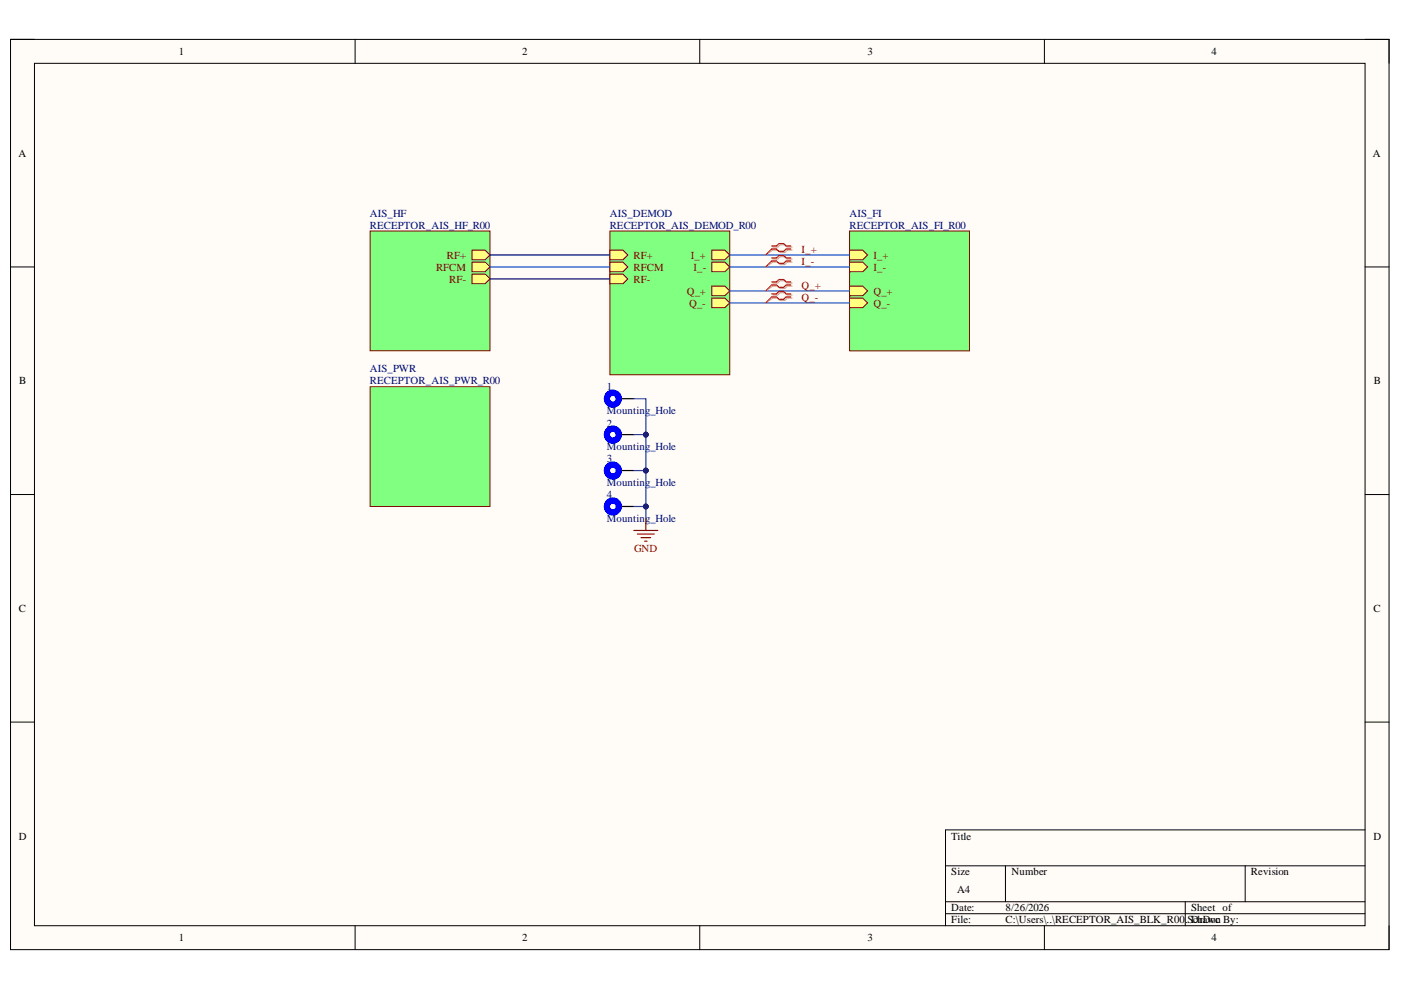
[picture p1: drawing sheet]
<svg xmlns="http://www.w3.org/2000/svg" width="297mm" height="210mm" viewBox="0 0 297 210" stroke-linecap="round" stroke-linejoin="round" font-family="sans-serif">
<path d="M2.2 8.4h292.3v192.9h-292.3z" fill-rule="evenodd" fill="#fffcf8"/>
<path d="M2.2 8.4h292.3v192.9h-292.3z" fill="none" stroke="#000" stroke-width=".21"/>
<path d="M7.3 13.4h282.1v182.9h-282.1z" fill-rule="evenodd" fill="#fffcf8"/>
<g fill="none" stroke="#000" stroke-width=".21">
<path d="M2.2 8.3h5.1M7.3 13.4h282.1v182.9h-282.1zM75.3 8.3v5.1M148.4 8.3v5.1M221.4 8.4v5M289.4 8.4h5.1v5M2.2 56.6h5.1M289.4 56.6h5.1M2.2 104.9h5.1M289.4 104.9h5.1M2.2 153.1h5.1M289.4 153.1h5.1"/>
<path d="M289.4 176h-88.9v20.3M75.3 196.3v5M148.4 196.3v5M200.5 183.6h88.9M200.5 191.2h88.9M200.5 193.7h88.9M213.2 183.6v7.6M221.4 196.3v5M251.3 191.2v5.1M264 183.6v7.6M294.5 196.3v5"/>
</g>
<path d="M78.5 49h25.4v25.4h-25.4z" fill-rule="evenodd" fill="#80ff80"/>
<path d="M78.5 49h25.4v25.4h-25.4z" fill="none" stroke="#800000" stroke-width=".21"/>
<path d="M100.1 53h2.8l1 1.1-1 1h-2.8z" fill-rule="evenodd" fill="#ffff80"/>
<path d="M100.1 53h2.8l1 1.1-1 1h-2.8z" fill="none" stroke="#800000" stroke-width=".21"/>
<path d="M100.1 58.1h2.8l1 1-1 1.1h-2.8z" fill-rule="evenodd" fill="#ffff80"/>
<path d="M100.1 58.1h2.8l1 1-1 1.1h-2.8z" fill="none" stroke="#800000" stroke-width=".21"/>
<path d="M100.1 55.6h2.8l1 1-1 1h-2.8z" fill-rule="evenodd" fill="#ffff80"/>
<path d="M100.1 55.6h2.8l1 1-1 1h-2.8z" fill="none" stroke="#800000" stroke-width=".21"/>
<path d="M129.3 49h25.4v30.5h-25.4z" fill-rule="evenodd" fill="#80ff80"/>
<path d="M129.3 49h25.4v30.5h-25.4z" fill="none" stroke="#800000" stroke-width=".21"/>
<path d="M129.3 58.1h2.8l1 1-1 1.1h-2.8z" fill-rule="evenodd" fill="#ffff80"/>
<path d="M129.3 58.1h2.8l1 1-1 1.1h-2.8z" fill="none" stroke="#800000" stroke-width=".21"/>
<path d="M129.3 53h2.8l1 1.1-1 1h-2.8z" fill-rule="evenodd" fill="#ffff80"/>
<path d="M129.3 53h2.8l1 1.1-1 1h-2.8z" fill="none" stroke="#800000" stroke-width=".21"/>
<path d="M150.9 60.7h2.8l1 1-1 1h-2.8z" fill-rule="evenodd" fill="#ffff80"/>
<path d="M150.9 60.7h2.8l1 1-1 1h-2.8z" fill="none" stroke="#800000" stroke-width=".21"/>
<path d="M150.9 63.2h2.8l1 1-1 1h-2.8z" fill-rule="evenodd" fill="#ffff80"/>
<path d="M150.9 63.2h2.8l1 1-1 1h-2.8z" fill="none" stroke="#800000" stroke-width=".21"/>
<path d="M129.3 55.6h2.8l1 1-1 1h-2.8z" fill-rule="evenodd" fill="#ffff80"/>
<path d="M129.3 55.6h2.8l1 1-1 1h-2.8z" fill="none" stroke="#800000" stroke-width=".21"/>
<path d="M150.9 55.6h2.8l1 1-1 1h-2.8z" fill-rule="evenodd" fill="#ffff80"/>
<path d="M150.9 55.6h2.8l1 1-1 1h-2.8z" fill="none" stroke="#800000" stroke-width=".21"/>
<path d="M150.9 53h2.8l1 1.1-1 1h-2.8z" fill-rule="evenodd" fill="#ffff80"/>
<path d="M150.9 53h2.8l1 1.1-1 1h-2.8z" fill="none" stroke="#800000" stroke-width=".21"/>
<path d="M103.9 54.1h25.4M103.9 59.1h25.4" fill="none" stroke="#000080" stroke-width=".25"/>
<path d="M180.1 49h25.5v25.4h-25.5z" fill-rule="evenodd" fill="#80ff80"/>
<path d="M180.1 49h25.5v25.4h-25.5z" fill="none" stroke="#800000" stroke-width=".21"/>
<path d="M180.1 53h2.8l1 1.1-1 1h-2.8z" fill-rule="evenodd" fill="#ffff80"/>
<path d="M180.1 53h2.8l1 1.1-1 1h-2.8z" fill="none" stroke="#800000" stroke-width=".21"/>
<path d="M180.1 55.6h2.8l1 1-1 1h-2.8z" fill-rule="evenodd" fill="#ffff80"/>
<path d="M180.1 55.6h2.8l1 1-1 1h-2.8z" fill="none" stroke="#800000" stroke-width=".21"/>
<path d="M180.1 60.7h2.8l1 1-1 1h-2.8z" fill-rule="evenodd" fill="#ffff80"/>
<path d="M180.1 60.7h2.8l1 1-1 1h-2.8z" fill="none" stroke="#800000" stroke-width=".21"/>
<path d="M180.1 63.2h2.8l1 1-1 1h-2.8z" fill-rule="evenodd" fill="#ffff80"/>
<path d="M180.1 63.2h2.8l1 1-1 1h-2.8z" fill="none" stroke="#800000" stroke-width=".21"/>
<path d="M78.5 82h25.4v25.4h-25.4z" fill-rule="evenodd" fill="#80ff80"/>
<path d="M78.5 82h25.4v25.4h-25.4z" fill="none" stroke="#800000" stroke-width=".21"/>
<path d="M103.9 56.6h25.4M154.7 56.6h25.4M154.7 54.1h25.4M154.7 61.7h25.4M154.7 64.2h25.4M134.4 84.5h2.5v25.4" fill="none" stroke="#15c" stroke-width=".25"/>
<g fill="none" stroke="#00f" stroke-width="1.3">
<circle cx="129.9" cy="92.2" r="1.27"/>
<circle cx="129.9" cy="84.5" r="1.27"/>
<circle cx="129.9" cy="99.8" r="1.27"/>
<circle cx="129.9" cy="107.4" r="1.27"/>
</g>
<path d="M131.8 84.5h2.6M131.8 92.1h2.6M131.8 99.8h2.6M131.8 107.4h2.6" fill="none" stroke="#000" stroke-width=".25"/>
<path d="M134.4 112.5h5.1M135.1 113.2h3.6M135.9 114h2M136.7 114.8h.5M136.9 109.9v2.6" fill="none" stroke="#800000" stroke-width=".25"/>
<circle cx="136.9" cy="107.4" r=".51" fill="#000080"/>
<circle cx="136.9" cy="107.4" r=".51" fill="none" stroke="#000080" stroke-width=".21"/>
<circle cx="136.9" cy="99.8" r=".51" fill="#000080"/>
<circle cx="136.9" cy="99.8" r=".51" fill="none" stroke="#000080" stroke-width=".21"/>
<circle cx="136.9" cy="92.1" r=".51" fill="#000080"/>
<circle cx="136.9" cy="92.1" r=".51" fill="none" stroke="#000080" stroke-width=".21"/>
<path d="M134.4 92.1h2.5" fill="none" stroke="#15c" stroke-width=".25"/>
<circle cx="136.9" cy="92.1" r=".51" fill="#000080"/>
<circle cx="136.9" cy="92.1" r=".51" fill="none" stroke="#000080" stroke-width=".21"/>
<path d="M134.4 99.8h2.5" fill="none" stroke="#15c" stroke-width=".25"/>
<circle cx="136.9" cy="99.8" r=".51" fill="#000080"/>
<circle cx="136.9" cy="99.8" r=".51" fill="none" stroke="#000080" stroke-width=".21"/>
<path d="M134.4 107.4h2.5" fill="none" stroke="#15c" stroke-width=".25"/>
<circle cx="136.9" cy="107.4" r=".51" fill="#000080"/>
<circle cx="136.9" cy="107.4" r=".51" fill="none" stroke="#000080" stroke-width=".21"/>
<path d="M163.9 52.4h1l.5-.5h1l.5 .5h1M163.9 53h1l.5 .6h1l.5-.6h1M163.9 54.9h1l.5-.5h1l.5 .5h1M163.9 55.6h1l.5 .5h1l.5-.5h1M163.9 62.6h1l.5-.5h1l.5 .5h1M163.9 63.2h1l.5 .5h1l.5-.5h1M163.9 60h1l.5-.5h1l.5 .5h1M163.9 60.7h1l.5 .5h1l.5-.5h1" fill="none" stroke="#d0a19e" stroke-width=".25"/>
<path d="M163.9 53l-1.6 1.1M163.9 55.6l-1.6 1M163.9 63.2l-1.6 1M163.9 60.7l-1.6 1" fill="none" stroke="#d0a19e" stroke-width=".21"/>
<path d="M163.6 52.2h1l.5-.6h1.1l.5 .6h1M163.6 52.8h1l.5 .5h1.1l.5-.5h1M163.6 54.7h1l.5-.5h1.1l.5 .5h1M163.6 55.3h1l.5 .5h1.1l.5-.5h1M163.6 59.8h1l.5-.5h1.1l.5 .5h1M163.6 62.3h1l.5-.5h1.1l.5 .5h1M163.6 62.9h1l.5 .6h1.1l.5-.6h1M163.6 60.4h1l.5 .5h1.1l.5-.5h1" fill="none" stroke="#f00" stroke-width=".25"/>
<path d="M163.6 52.8l-1.3 1.3M163.6 55.3l-1.3 1.3M163.6 62.9l-1.3 1.3M163.6 60.4l-1.3 1.3" fill="none" stroke="#f00" stroke-width=".21"/>
<g font-size="2.3">
<text x="37.9" y="11.7">1</text>
<text x="110.7" y="11.7">2</text>
<text x="183.9" y="11.7">3</text>
<text x="256.8" y="11.7">4</text>
<text x="3.9" y="33.3">A</text>
<text x="291.1" y="33.3">A</text>
<text x="4.1" y="81.5">B</text>
<text x="291.3" y="81.5">B</text>
<text x="4" y="129.7">C</text>
<text x="291.2" y="129.7">C</text>
<text x="4" y="178">D</text>
<text x="201.7" y="178">Title</text>
<text x="291.2" y="178">D</text>
<text x="201.7" y="185.6">Size</text>
<text x="214.5" y="185.6">Number</text>
<text x="265.2" y="185.6">Revision</text>
<text x="203" y="189.4">A4</text>
<text x="201.7" y="193.2">Date:</text>
<text x="201.7" y="195.8">File:</text>
<text x="213.2" y="193.2">8/26/2026</text>
<text x="213.2" y="195.8">C:\Users\..\RECEPTOR_AIS_BLK_R00.</text>
<text x="251.8" y="195.8">SDrawn By:</text>
<text x="252.5" y="193.2">Sheet of</text>
<text x="253" y="195.8">chDoc</text>
<text x="37.9" y="199.6">1</text>
<text x="110.7" y="199.6">2</text>
<text x="183.9" y="199.6">3</text>
<text x="256.8" y="199.6">4</text>
</g>
<g font-size="2.3" fill="#000080">
<text x="78.4" y="46">AIS_HF</text>
<text x="129.3" y="46">AIS_DEMOD</text>
<text x="180.1" y="46">AIS_FI</text>
<text x="78.4" y="48.5">RECEPTOR_AIS_HF_R00</text>
<text x="129.3" y="48.5">RECEPTOR_AIS_DEMOD_R00</text>
<text x="180.1" y="48.5">RECEPTOR_AIS_FI_R00</text>
<text x="78.4" y="78.9">AIS_PWR</text>
<text x="78.4" y="81.5">RECEPTOR_AIS_PWR_R00</text>
<text x="128.7" y="82.8">1</text>
<text x="128.7" y="87.8">Mounting_Hole</text>
<text x="128.7" y="90.4">2</text>
<text x="128.7" y="95.5">Mounting_Hole</text>
<text x="128.7" y="98.1">3</text>
<text x="128.7" y="103.1">Mounting_Hole</text>
<text x="128.7" y="105.7">4</text>
<text x="128.7" y="110.7">Mounting_Hole</text>
</g>
<g font-size="2.3" fill="#800000">
<text x="170" y="53.6">I_+</text>
<text x="92.5" y="57.4">RFCM</text>
<text x="94.7" y="54.9">RF+</text>
<text x="95.3" y="59.9">RF-</text>
<text x="134.3" y="59.9">RF-</text>
<text x="134.3" y="54.9">RF+</text>
<text x="134.3" y="57.4">RFCM</text>
<text x="146.4" y="54.9">I_+</text>
<text x="147" y="57.4">I_-</text>
<text x="170" y="56.1">I_-</text>
<text x="185.2" y="54.9">I_+</text>
<text x="185.2" y="57.4">I_-</text>
<text x="145.6" y="62.5">Q_+</text>
<text x="146.1" y="65">Q_-</text>
<text x="170" y="63.7">Q_-</text>
<text x="170" y="61.2">Q_+</text>
<text x="185.2" y="62.5">Q_+</text>
<text x="185.2" y="65">Q_-</text>
<text x="134.4" y="117.1">GND</text>
</g>
</svg>
